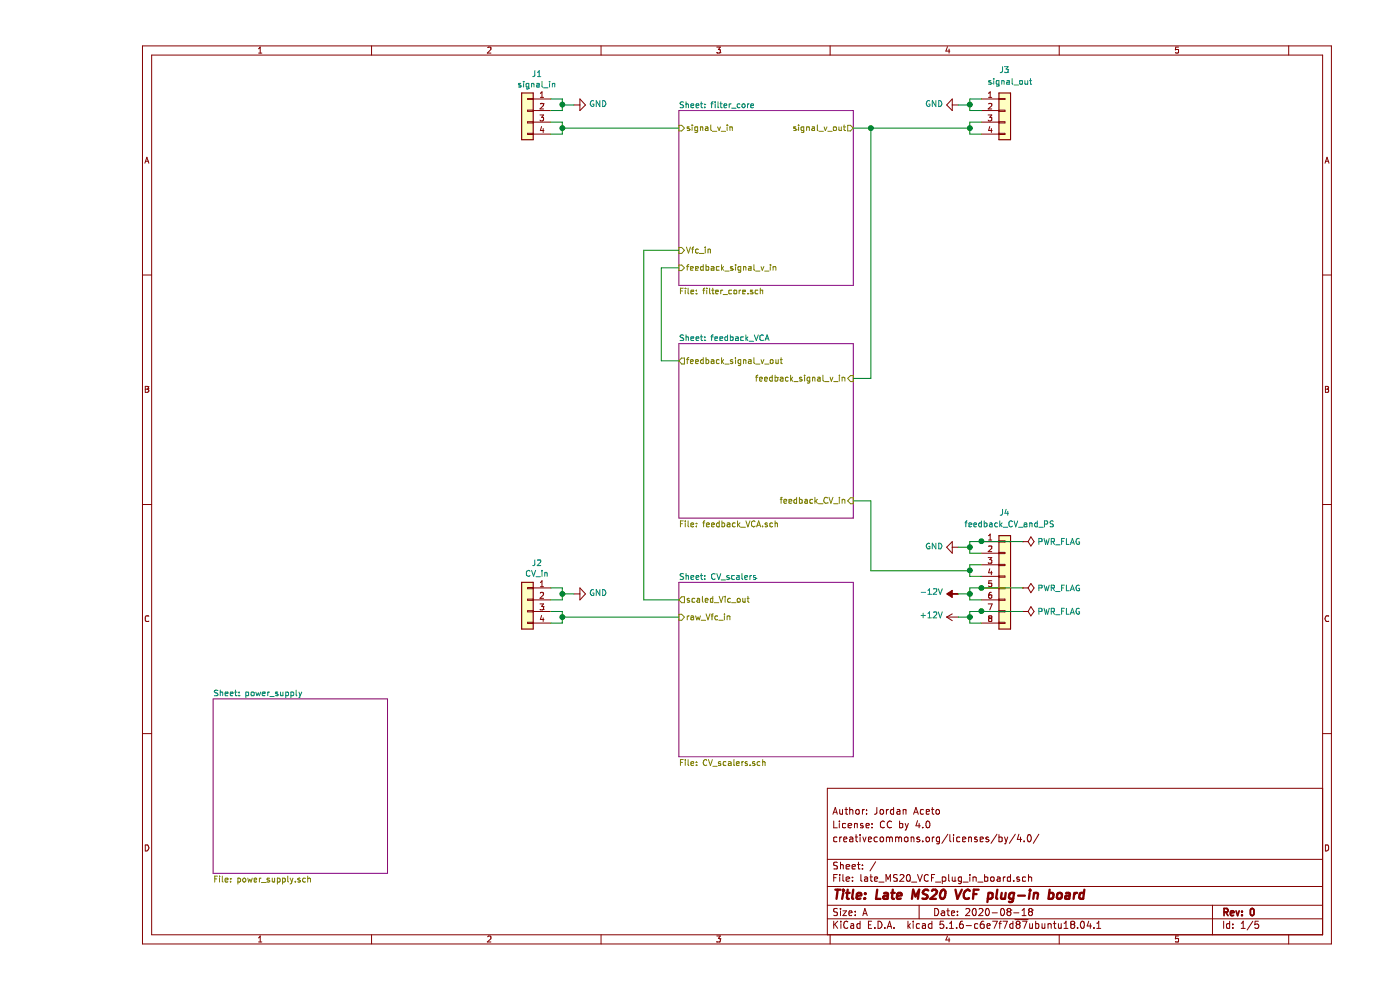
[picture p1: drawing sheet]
EESchema Schematic File Version 4
EELAYER 30 0
EELAYER END
$Descr A 11000 8500
encoding utf-8
Sheet 1 5
Title "Late MS20 VCF plug-in board"
Date "2020-08-18"
Rev "0"
Comp ""
Comment1 "creativecommons.org/licenses/by/4.0/"
Comment2 "License: CC by 4.0"
Comment3 "Author: Jordan Aceto"
Comment4 ""
$EndDescr
$Sheet
S 5000 950  1500 1500
U 5F3248B9
F0 "filter_core" 50
F1 "filter_core.sch" 50
F2 "signal_v_out" O R 6500 1100 50 
F3 "signal_v_in" I L 5000 1100 50 
F4 "feedback_signal_v_in" I L 5000 2300 50 
F5 "Vfc_in" I L 5000 2150 50 
$EndSheet
$Sheet
S 5000 2950 1500 1500
U 5F3251BC
F0 "feedback_VCA" 50
F1 "feedback_VCA.sch" 50
F2 "feedback_CV_in" I R 6500 4300 50 
F3 "feedback_signal_v_out" O L 5000 3100 50 
F4 "feedback_signal_v_in" I R 6500 3250 50 
$EndSheet
$Sheet
S 5000 5000 1500 1500
U 5F326D3B
F0 "CV_scalers" 50
F1 "CV_scalers.sch" 50
F2 "raw_Vfc_in" I L 5000 5300 50 
F3 "scaled_Vic_out" O L 5000 5150 50 
$EndSheet
$Sheet
S 1000 6000 1500 1500
U 5F3276E6
F0 "power_supply" 50
F1 "power_supply.sch" 50
$EndSheet
$Comp
L Connector_Generic:Conn_01x04 J1
U 1 1
P 3700 950
F 0 "J1" H 3618 1267 50  0000 C CNN
F 1 "signal_in" H 3618 1176 50  0000 C CNN
F 2 "Connector_PinHeader_2.54mm:PinHeader_1x04_P2.54mm_Vertical" H 3700 950 50  0001 C CNN
F 3 "~" H 3700 950 50  0001 C CNN
	1    3700 950 
	-1   0    0    -1  
$EndComp
Wire Wire Line
	3900 850  4000 850 
Wire Wire Line
	4000 850  4000 900 
Wire Wire Line
	4000 950  3900 950 
Wire Wire Line
	3900 1050 4000 1050
Wire Wire Line
	4000 1050 4000 1100
Wire Wire Line
	4000 1150 3900 1150
Wire Wire Line
	4000 900  4100 900 
Connection ~ 4000 900 
Wire Wire Line
	4000 900  4000 950 
$Comp
L power:GND #PWR0101
U 1 1
P 4100 900
F 0 "#PWR0101" H 4100 650 50  0001 C CNN
F 1 "GND" V 4105 772 50  0000 R CNN
F 2 "" H 4100 900 50  0001 C CNN
F 3 "" H 4100 900 50  0001 C CNN
	1    4100 900 
	0    -1   -1   0   
$EndComp
Wire Wire Line
	5000 1100 4000 1100
Connection ~ 4000 1100
Wire Wire Line
	4000 1100 4000 1150
$Comp
L Connector_Generic:Conn_01x04 J3
U 1 1
P 7800 950
F 0 "J3" H 7750 1300 50  0000 L CNN
F 1 "signal_out" H 7650 1200 50  0000 L CNN
F 2 "Connector_PinHeader_2.54mm:PinHeader_1x04_P2.54mm_Vertical" H 7800 950 50  0001 C CNN
F 3 "~" H 7800 950 50  0001 C CNN
	1    7800 950 
	1    0    0    -1  
$EndComp
Wire Wire Line
	7600 850  7500 850 
Wire Wire Line
	7500 850  7500 900 
Wire Wire Line
	7500 950  7600 950 
Wire Wire Line
	7600 1050 7500 1050
Wire Wire Line
	7500 1050 7500 1100
Wire Wire Line
	7500 1150 7600 1150
Wire Wire Line
	7500 900  7400 900 
Connection ~ 7500 900 
Wire Wire Line
	7500 900  7500 950 
$Comp
L power:GND #PWR0102
U 1 1
P 7400 900
F 0 "#PWR0102" H 7400 650 50  0001 C CNN
F 1 "GND" V 7405 772 50  0000 R CNN
F 2 "" H 7400 900 50  0001 C CNN
F 3 "" H 7400 900 50  0001 C CNN
	1    7400 900 
	0    1    -1   0   
$EndComp
Wire Wire Line
	6500 1100 6650 1100
Connection ~ 7500 1100
Wire Wire Line
	7500 1100 7500 1150
$Comp
L Connector_Generic:Conn_01x04 J2
U 1 1
P 3700 5150
F 0 "J2" H 3618 5467 50  0000 C CNN
F 1 "CV_in" H 3618 5376 50  0000 C CNN
F 2 "Connector_PinHeader_2.54mm:PinHeader_1x04_P2.54mm_Vertical" H 3700 5150 50  0001 C CNN
F 3 "~" H 3700 5150 50  0001 C CNN
	1    3700 5150
	-1   0    0    -1  
$EndComp
Wire Wire Line
	3900 5050 4000 5050
Wire Wire Line
	4000 5050 4000 5100
Wire Wire Line
	4000 5150 3900 5150
Wire Wire Line
	3900 5250 4000 5250
Wire Wire Line
	4000 5250 4000 5300
Wire Wire Line
	4000 5350 3900 5350
Wire Wire Line
	4000 5100 4100 5100
Connection ~ 4000 5100
Wire Wire Line
	4000 5100 4000 5150
$Comp
L power:GND #PWR0103
U 1 1
P 4100 5100
F 0 "#PWR0103" H 4100 4850 50  0001 C CNN
F 1 "GND" V 4105 4972 50  0000 R CNN
F 2 "" H 4100 5100 50  0001 C CNN
F 3 "" H 4100 5100 50  0001 C CNN
	1    4100 5100
	0    -1   -1   0   
$EndComp
Wire Wire Line
	5000 5300 4000 5300
Connection ~ 4000 5300
Wire Wire Line
	4000 5300 4000 5350
Wire Wire Line
	5000 3100 4850 3100
Wire Wire Line
	4850 3100 4850 2300
Wire Wire Line
	4850 2300 5000 2300
Wire Wire Line
	5000 2150 4700 2150
Wire Wire Line
	4700 2150 4700 5150
Wire Wire Line
	4700 5150 5000 5150
Wire Wire Line
	6500 3250 6650 3250
Wire Wire Line
	6650 3250 6650 1100
Connection ~ 6650 1100
Wire Wire Line
	6650 1100 7500 1100
$Comp
L Connector_Generic:Conn_01x08 J4
U 1 1
P 7800 4950
F 0 "J4" H 7750 5500 50  0000 L CNN
F 1 "feedback_CV_and_PS" H 7450 5400 50  0000 L CNN
F 2 "Connector_PinHeader_2.54mm:PinHeader_1x08_P2.54mm_Vertical" H 7800 4950 50  0001 C CNN
F 3 "~" H 7800 4950 50  0001 C CNN
	1    7800 4950
	1    0    0    -1  
$EndComp
Wire Wire Line
	7600 5350 7500 5350
Wire Wire Line
	7500 5350 7500 5300
Wire Wire Line
	7500 5250 7600 5250
Wire Wire Line
	7600 5150 7500 5150
Wire Wire Line
	7500 5150 7500 5100
Wire Wire Line
	7600 4950 7500 4950
Wire Wire Line
	7500 4950 7500 4900
Wire Wire Line
	7500 4850 7600 4850
Wire Wire Line
	7600 4750 7500 4750
Wire Wire Line
	7500 4750 7500 4700
Wire Wire Line
	7500 4650 7600 4650
Wire Wire Line
	7500 4700 7400 4700
$Comp
L power:GND #PWR0104
U 1 1
P 7400 4700
F 0 "#PWR0104" H 7400 4450 50  0001 C CNN
F 1 "GND" V 7405 4572 50  0000 R CNN
F 2 "" H 7400 4700 50  0001 C CNN
F 3 "" H 7400 4700 50  0001 C CNN
	1    7400 4700
	0    1    -1   0   
$EndComp
Connection ~ 7500 4700
Wire Wire Line
	7500 4700 7500 4650
$Comp
L power:-12V #PWR0105
U 1 1
P 7400 5100
F 0 "#PWR0105" H 7400 5200 50  0001 C CNN
F 1 "-12V" V 7415 5228 50  0000 L CNN
F 2 "" H 7400 5100 50  0001 C CNN
F 3 "" H 7400 5100 50  0001 C CNN
	1    7400 5100
	0    -1   -1   0   
$EndComp
$Comp
L power:+12V #PWR0106
U 1 1
P 7400 5300
F 0 "#PWR0106" H 7400 5150 50  0001 C CNN
F 1 "+12V" V 7415 5428 50  0000 L CNN
F 2 "" H 7400 5300 50  0001 C CNN
F 3 "" H 7400 5300 50  0001 C CNN
	1    7400 5300
	0    -1   -1   0   
$EndComp
Wire Wire Line
	7400 5300 7500 5300
Connection ~ 7500 5300
Wire Wire Line
	7500 5300 7500 5250
Wire Wire Line
	7400 5100 7500 5100
Connection ~ 7500 5100
Wire Wire Line
	7500 5100 7500 5050
Wire Wire Line
	7500 4900 6650 4900
Wire Wire Line
	6650 4900 6650 4300
Wire Wire Line
	6650 4300 6500 4300
Connection ~ 7500 4900
Wire Wire Line
	7500 4900 7500 4850
$Comp
L power:PWR_FLAG #FLG0101
U 1 1
P 7950 4650
F 0 "#FLG0101" H 7950 4725 50  0001 C CNN
F 1 "PWR_FLAG" V 7950 4778 50  0000 L CNN
F 2 "" H 7950 4650 50  0001 C CNN
F 3 "~" H 7950 4650 50  0001 C CNN
	1    7950 4650
	0    1    1    0   
$EndComp
Wire Wire Line
	7950 4650 7600 4650
Connection ~ 7600 4650
Wire Wire Line
	7500 5050 7600 5050
$Comp
L power:PWR_FLAG #FLG0102
U 1 1
P 7950 5050
F 0 "#FLG0102" H 7950 5125 50  0001 C CNN
F 1 "PWR_FLAG" V 7950 5178 50  0000 L CNN
F 2 "" H 7950 5050 50  0001 C CNN
F 3 "~" H 7950 5050 50  0001 C CNN
	1    7950 5050
	0    1    1    0   
$EndComp
Wire Wire Line
	7950 5050 7600 5050
$Comp
L power:PWR_FLAG #FLG0103
U 1 1
P 7950 5250
F 0 "#FLG0103" H 7950 5325 50  0001 C CNN
F 1 "PWR_FLAG" V 7950 5378 50  0000 L CNN
F 2 "" H 7950 5250 50  0001 C CNN
F 3 "~" H 7950 5250 50  0001 C CNN
	1    7950 5250
	0    1    1    0   
$EndComp
Wire Wire Line
	7950 5250 7600 5250
Connection ~ 7600 5050
Connection ~ 7600 5250
$EndSCHEMATC
